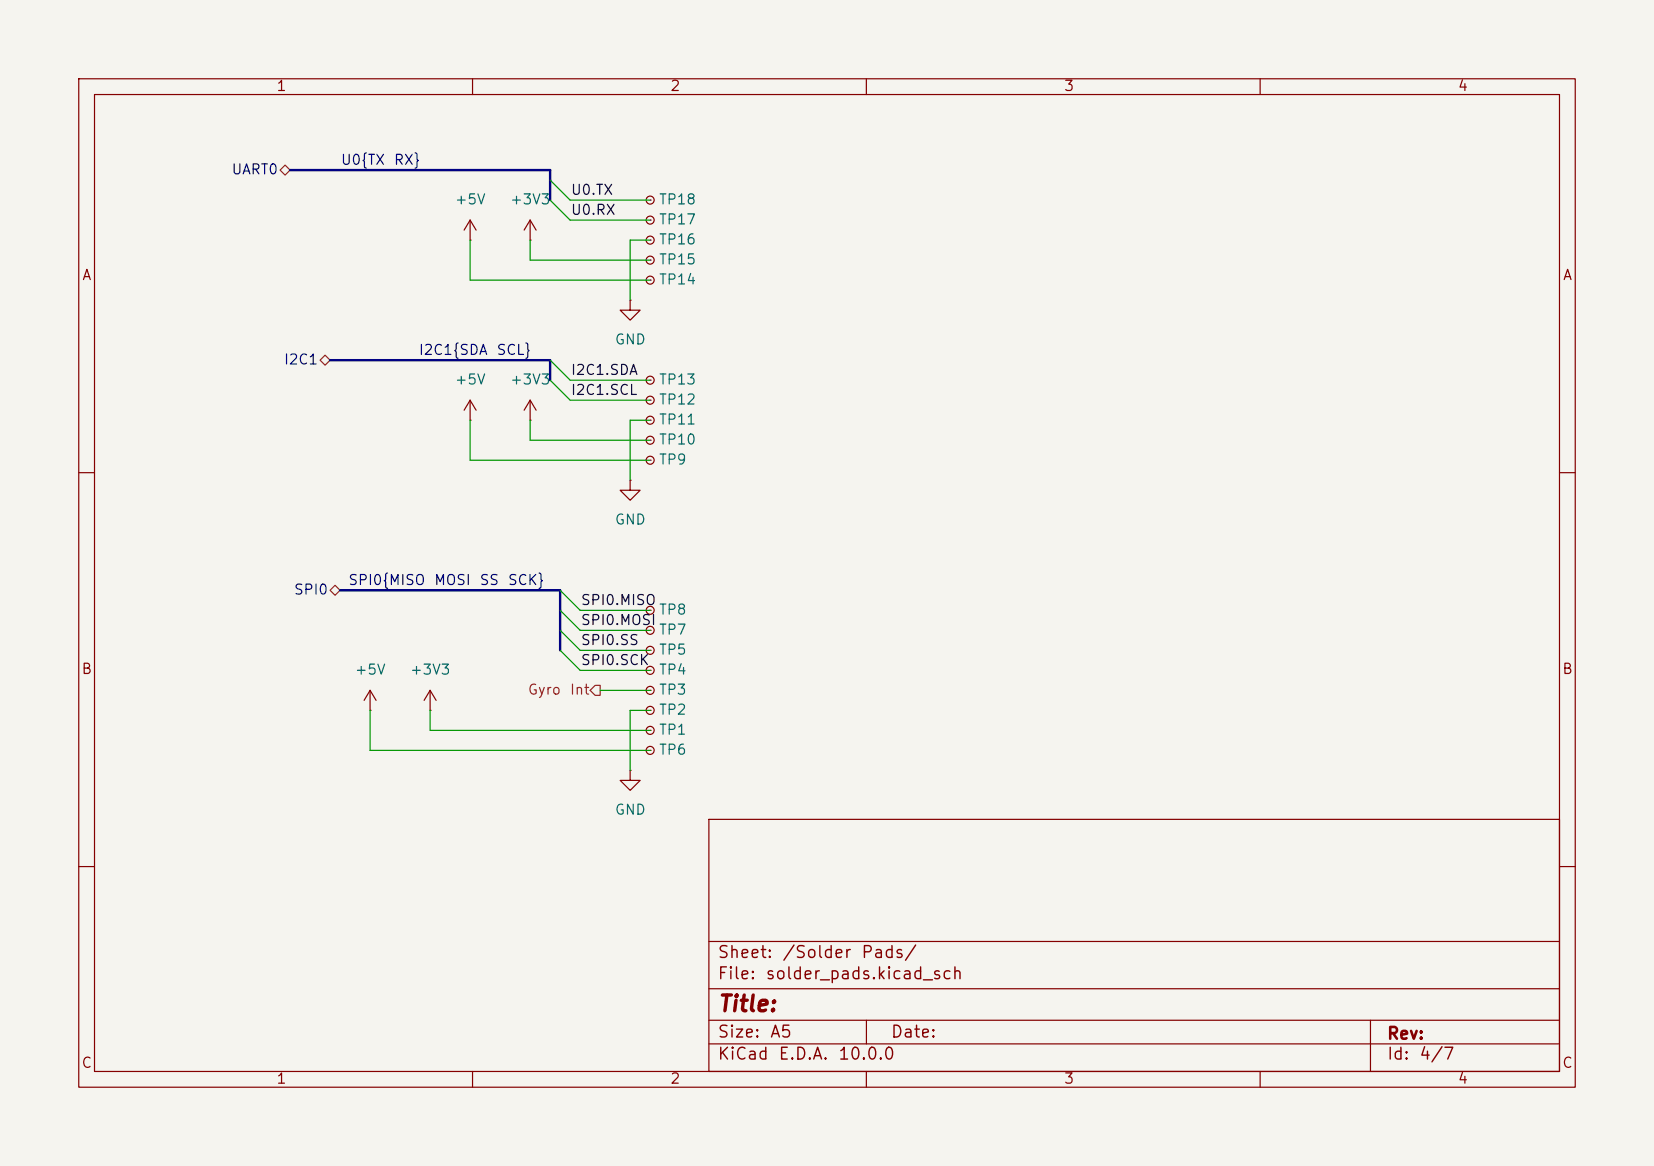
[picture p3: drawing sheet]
<svg xmlns="http://www.w3.org/2000/svg" width="210mm" height="148mm" viewBox="0 0 210 148" stroke-linecap="round" stroke-linejoin="round" font-family="sans-serif">
<path d="M0 0h210v148h-210z" fill="#f5f4ef" stroke="#f5f4ef" stroke-width=".13"/>
<g fill="none" stroke="#840000" stroke-width=".15">
<path d="M10 10h190v128h-190zM12 12h186v124h-186zM60 10v2M110 10v2M160 10v2M59.7 30.5h.1M59.7 27.9v2.6M59.7 27.9l-.8 1.3M59.7 27.9l.8 1.3M67.3 30.5h.1M67.3 27.9v2.6M67.3 27.9l-.8 1.3"/>
<path d="M67.3 27.9l.8 1.3M80 38.1v1.3h1.3l-1.3 1.2-1.3-1.2h1.3M80 38.1h.1M82.5 30.5h.1M82.5 27.9h.1M82.5 35.6h.1M82.5 25.4h.1M82.5 33h.1M59.7 53.3h.1M59.7 50.8l-.8 1.3M59.7 50.8l.8 1.3M59.7 50.8v2.5"/>
<path d="M67.3 53.3h.1M67.3 50.8l-.8 1.3M67.3 50.8l.8 1.3M67.3 50.8v2.5M82.5 58.4h.1M82.5 53.3h.1M82.5 55.9h.1M82.5 48.3h.1M82.5 50.8h.1M10 60h2M80 61v1.2h1.3l-1.3 1.3-1.3-1.3h1.3M80 61h.1"/>
<path d="M82.5 77.5h.1M198 60h2M47 90.2h.1M47 87.6l-.8 1.3M47 87.6l.8 1.3M47 87.6v2.6M54.6 90.2h.1M54.6 87.6l-.8 1.3M54.6 87.6l.8 1.3M54.6 87.6v2.6M80 97.8v1.3h1.3l-1.3 1.2-1.3-1.2h1.3M80 97.8h.1"/>
<path d="M82.5 82.6h.1M82.5 92.7h.1M82.5 95.3h.1M82.5 87.6h.1M82.5 90.2h.1M82.5 85.1h.1M82.5 80h.1M10 110h2M90 104h108v32h-108zM90 119.5h108M198 110h2M60 136v2"/>
<path d="M90 132.5h108M90 129.5h108M90 125.5h108M110 136v2M110 129.5v3M160 136v2M174 129.5v6.5"/>
<circle cx="82.6" cy="30.5" r=".51"/>
<circle cx="82.6" cy="25.4" r=".51"/>
<circle cx="82.6" cy="35.6" r=".51"/>
<circle cx="82.6" cy="27.9" r=".51"/>
<circle cx="82.6" cy="33" r=".51"/>
<circle cx="82.6" cy="55.9" r=".51"/>
<circle cx="82.6" cy="48.3" r=".51"/>
<circle cx="82.6" cy="50.8" r=".51"/>
<circle cx="82.6" cy="53.3" r=".51"/>
<circle cx="82.6" cy="58.4" r=".51"/>
<circle cx="82.6" cy="77.5" r=".51"/>
<circle cx="82.6" cy="87.6" r=".51"/>
<circle cx="82.6" cy="95.3" r=".51"/>
<circle cx="82.6" cy="80" r=".51"/>
<circle cx="82.6" cy="85.1" r=".51"/>
<circle cx="82.6" cy="90.2" r=".51"/>
<circle cx="82.6" cy="82.6" r=".51"/>
<circle cx="82.6" cy="92.7" r=".51"/>
</g>
<path d="M35.6 21.6l.6-.6 .6 .6-.6 .6zM40.6 45.7l.7-.6 .6 .6-.6 .7zM41.9 74.9l.6-.6 .7 .6-.7 .7zM75.6 87h.6v1.3h-.6l-.7-.7z" fill="none" stroke="#725600" stroke-width=".15"/>
<path d="M36.8 21.6h33v3.8M41.9 45.7h27.9v2.6M43.2 74.9h27.9v7.7" fill="none" stroke="#000084" stroke-width=".3"/>
<g fill="none" stroke="#009600" stroke-width=".15">
<path d="M59.7 30.5v5.1h22.8M67.3 30.5v2.5h15.2M69.8 22.9l2.6 2.5h10.1M69.8 25.4l2.6 2.5h10.1M82.5 30.5h-2.5v7.6M59.7 53.3v5.1h22.8M67.3 53.3v2.6h15.2M69.8 45.7l2.6 2.6h10.1M69.8 48.3l2.6 2.5h10.1M82.5 53.3h-2.5v7.7M71.1 77.5l2.6 2.5h8.8M71.1 74.9l2.6 2.6h8.8"/>
<path d="M47 90.2v5.1h35.5M54.6 90.2v2.5h27.9M71.1 80l2.6 2.6h8.8M71.1 82.6l2.6 2.5h8.8M76.2 87.6h6.3M82.5 90.2h-2.5v7.6"/>
</g>
<text font-size="2" fill="#840000" x="91" y="128.9">Title:</text>
<g font-size="1.5" fill="#840000">
<text x="91" y="124.7">File:</text>
<text x="91" y="122">Sheet:</text>
<text x="97.1" y="124.7">solder_pads.kicad_sch</text>
<text x="99.2" y="122">/Solder</text>
<text x="109.3" y="122">Pads/</text>
<text x="91" y="134.9">KiCad</text>
<text x="91" y="132.1">Size:</text>
<text x="97.7" y="132.1">A5</text>
<text x="98.7" y="134.9">E.D.A.</text>
<text x="106.3" y="134.9">10.0.0</text>
<text x="113" y="132.1">Date:</text>
<text x="176" y="132.3">Rev:</text>
<text x="176" y="134.9">Id:</text>
<text x="180.1" y="134.9">4/7</text>
</g>
<g font-size="1.3" fill="#840000">
<text x="35" y="11.9">1</text>
<text x="85" y="11.9">2</text>
<text x="135" y="11.9">3</text>
<text x="185" y="11.9">4</text>
<text x="10.3" y="35.9">A</text>
<text x="198.4" y="35.9">A</text>
<text x="10.3" y="85.9">B</text>
<text x="198.3" y="85.9">B</text>
<text x="10.3" y="135.9">C</text>
<text x="35" y="137.9">1</text>
<text x="85" y="137.9">2</text>
<text x="135" y="137.9">3</text>
<text x="185" y="137.9">4</text>
<text x="198.3" y="135.9">C</text>
</g>
<g font-size="1.3" fill="#000084">
<text x="29.3" y="22.5">UART0</text>
<text x="43.2" y="21.2">U0{TX</text>
<text x="49.9" y="21.2">RX}</text>
<text x="36" y="46.6">I2C1</text>
<text x="53.1" y="45.4">I2C1{SDA</text>
<text x="63" y="45.4">SCL}</text>
<text x="37.2" y="75.8">SPI0</text>
<text x="44.1" y="74.6">SPI0{MISO</text>
<text x="55" y="74.6">MOSI</text>
<text x="60.8" y="74.6">SS</text>
<text x="64.4" y="74.6">SCK}</text>
</g>
<g font-size="1.3" fill="#006464">
<text x="57.7" y="26.3">+5V</text>
<text x="64.7" y="26.3">+3V3</text>
<text x="83.6" y="28.8">TP17</text>
<text x="83.6" y="26.3">TP18</text>
<text x="83.6" y="31.3">TP16</text>
<text x="83.6" y="33.9">TP15</text>
<text x="83.6" y="36.4">TP14</text>
<text x="78" y="44">GND</text>
<text x="57.7" y="49.1">+5V</text>
<text x="64.7" y="49.1">+3V3</text>
<text x="83.6" y="49.1">TP13</text>
<text x="83.6" y="51.7">TP12</text>
<text x="83.6" y="59.3">TP9</text>
<text x="83.6" y="54.2">TP11</text>
<text x="83.6" y="56.7">TP10</text>
<text x="78" y="66.9">GND</text>
<text x="83.6" y="83.4">TP5</text>
<text x="83.6" y="78.3">TP8</text>
<text x="83.6" y="80.9">TP7</text>
<text x="45" y="86">+5V</text>
<text x="52" y="86">+3V3</text>
<text x="83.6" y="88.5">TP3</text>
<text x="83.6" y="86">TP4</text>
<text x="83.6" y="93.6">TP1</text>
<text x="83.6" y="91">TP2</text>
<text x="83.6" y="96.1">TP6</text>
<text x="78" y="103.7">GND</text>
</g>
<g font-size="1.3" fill="#0f0f0f">
<text x="72.4" y="27.6">U0.RX</text>
<text x="72.4" y="25.1">U0.TX</text>
<text x="72.4" y="47.9">I2C1.SDA</text>
<text x="72.4" y="50.5">I2C1.SCL</text>
<text x="73.7" y="77.1">SPI0.MISO</text>
<text x="73.7" y="79.7">SPI0.MOSI</text>
<text x="73.7" y="82.2">SPI0.SS</text>
<text x="73.7" y="84.7">SPI0.SCK</text>
</g>
<g font-size="1.3" fill="#725600">
<text x="66.9" y="88.5">Gyro</text>
<text x="72.3" y="88.5">Int</text>
</g>
</svg>
